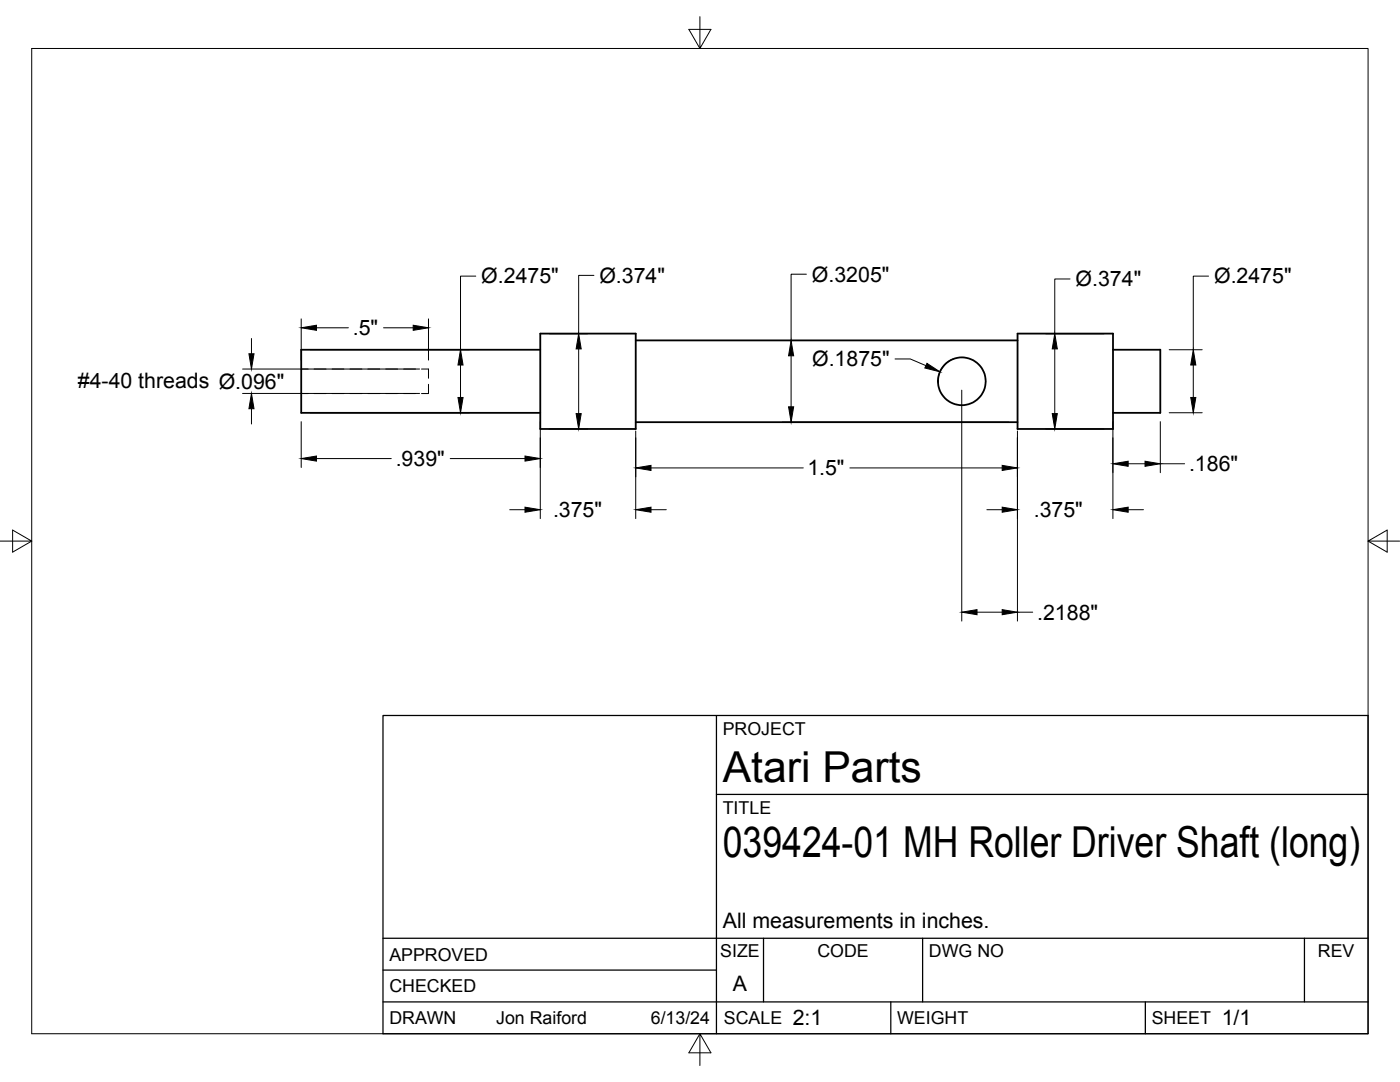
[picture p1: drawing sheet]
<svg xmlns="http://www.w3.org/2000/svg" width="279mm" height="216mm" viewBox="0 0 279 216" stroke-linecap="round" stroke-linejoin="round" font-family="sans-serif">
<!-- layer: Visible -->
<g fill="none" stroke="#000" stroke-width=".36">
<path d="M107.8 69.8h-47.7v12.6h47.7M107.8 66.6h19.1v19h-19.1zM126.9 67.9h76.2M203.1 66.6h19v19h-19zM222.1 69.8h9.5v12.6h-9.5M126.9 84.2h76.2"/>
<circle cx="192" cy="76.1" r="4.8"/>
</g>
<!-- layer: Hidden -->
<g fill="none" stroke="#000" stroke-width=".2">
<path d="M60.1 73.6h1.4M60.1 78.5h1.4M62.7 73.6h2.4M62.7 78.5h2.4M66.3 73.6h2.3M66.3 78.5h2.3M69.8 73.6h2.4M69.8 78.5h2.4M73.4 73.6h2.4M73.4 78.5h2.4M77 73.6h2.4M77 78.5h2.4"/>
<path d="M80.6 73.6h2.3M80.6 78.5h2.3M84.1 73.6h1.4v1.9M85.5 76.7v1.8h-1.4"/>
</g>
<!-- layer: Border -->
<path d="M6.3 9.7h266.7v196.6h-266.7zM139.7 3.3v6.4l2.2-3.8h-4.4l2.2 3.8M0 108h6.3l-3.8-2.2v4.4l3.8-2.2M273 108l3.8 2.2v-4.4l-3.8 2.2h6.4M139.7 206.3l-2.2 3.8h4.4l-2.2-3.8v6.3" fill="none" stroke="#000" stroke-width=".2"/>
<!-- layer: Titleblock -->
<path d="M76.4 142.8h196.6v63.5h-196.6zM143 158.5h130M143 142.8v63.5M76.4 199.9h196.6M76.4 193.6h66.6M76.4 187.2h196.6M152.4 187.2v12.7M177.8 199.9v6.4M184.1 187.2v12.7M228.6 199.9v6.4M260.3 187.2v12.7" fill="none" stroke="#000" stroke-width=".25"/>
<!-- layer: FD_Dimensions -->
<g fill="none" stroke="#000" stroke-width=".2">
<path d="M95 55.1h-3.1v14.7M118.5 54.9h-3v11.7M160.9 54.7h-3v13.2M213.6 55.7h-3.1v10.9M241.2 55.1h-3.1v14.7M48.4 78.5h35.3M48.4 73.6h35.3M50.2 67.5v3.1M60.1 63.6v8.3M61.9 69.8h31.8M63.2 65.4h6.3M76.5 65.4h6"/>
<path d="M85.5 63.6v8.3M91.9 72.8v6.5M109.6 66.6h7.7M115.5 69.6v12.9M156.1 67.9h45.2M157.9 71v10.2M178.6 71.6h3.1l3.1 1.4M190.2 71.6a4.8 4.8 0 0 0-3 4.3M191.9 77.9v46M208.7 66.6h11.6M210.5 69.6v12.9M233.3 69.8h6.6"/>
<path d="M238.1 72.8v6.5M50.2 81.6v3M60.1 84.1v9.2M61.9 82.4h31.8M63.2 91.5h14.9M89.9 91.5h14.9M107.8 84.1v19.4M109.6 85.6h7.7M126.9 86v17.5M129.9 93.4h30.4M156.1 84.2h45.2M169.6 93.4h30.4"/>
<path d="M203.1 86v37.9M208.7 85.6h11.6M222.1 84.1v19.4M225.1 92.5h3.4M231.6 84.1v10.2M231.6 92.5h4.8M233.3 82.4h6.6M101.7 101.7h3.1M129.9 101.7h3.1M197 101.7h3M225.1 101.7h3.1M195 122.2h5"/>
<path d="M203.1 122.2h3"/>
</g>
<g fill="#000" stroke="#000" stroke-width=".2">
<path d="M49.7 70.6h1l-.5 3zM60.1 65.4l3.1-.5v1zM82.5 64.9l3 .5-3 .5zM91.4 79.3h1l-.5 3.1zM91.9 69.8l.5 3h-1zM115.5 66.6l.5 3h-1zM157.9 67.9l.5 3.1h-1zM185 72.5l2.6 1.7-3-.8zM210.5 66.6l.5 3h-1zM237.6 79.3h1.1l-.6 3.1zM238.1 69.8l.6 3h-1.1zM50.2 78.5l.5 3.1h-1z"/>
<path d="M60.1 91.5l3.1-.5v1zM104.8 91l3 .5-3 .5zM115 82.5h1l-.5 3.1zM126.9 93.4l3-.5v1zM157.4 81.2h1l-.5 3zM200 92.9l3.1 .5-3.1 .5zM210 82.5h1l-.5 3.1zM222.1 92.5l3-.5v1zM228.5 92l3.1 .5-3.1 .5zM104.8 101.2l3 .5-3 .5zM126.9 101.7l3-.5v1zM200 101.2l3.1 .5-3.1 .5z"/>
<path d="M222.1 101.7l3-.5v1zM191.9 122.2l3.1-.6v1.1zM200 121.6l3.1 .6-3.1 .5z"/>
</g>
<g font-size="8.5">
<text x="144.3" y="156">Atari Parts</text>
<text x="144.3" y="171">039424-01 MH Roller Driver Shaft (long)</text>
</g>
<g font-size="4.3">
<text x="96.1" y="56.6">Ø.2475&quot;</text>
<text x="119.6" y="56.4">Ø.374&quot;</text>
<text x="162" y="56.2">Ø.3205&quot;</text>
<text x="214.7" y="57.1">Ø.374&quot;</text>
<text x="242.3" y="56.6">Ø.2475&quot;</text>
<text x="70.4" y="66.9">.5&quot;</text>
<text x="15.5" y="77.3">#4-40 threads Ø.096&quot;</text>
<text x="162.1" y="73.1">Ø.1875&quot;</text>
<text x="79" y="93">.939&quot;</text>
<text x="161.1" y="94.9">1.5&quot;</text>
<text x="237.3" y="94">.186&quot;</text>
<text x="110.4" y="103.2">.375&quot;</text>
<text x="206.3" y="103.2">.375&quot;</text>
<text x="207" y="123.7">.2188&quot;</text>
<text x="144.3" y="185.2">All measurements in inches.</text>
<text x="146.3" y="197.7">A</text>
<text x="158.2" y="204.6">2:1</text>
<text x="243.8" y="204.6">1/1</text>
</g>
<g font-size="3.5">
<text x="144.3" y="146.6">PROJECT</text>
<text x="144.3" y="162.3">TITLE</text>
<text x="77.7" y="191.7">APPROVED</text>
<text x="143.7" y="191">SIZE</text>
<text x="163.1" y="191">CODE</text>
<text x="185.4" y="191">DWG NO</text>
<text x="263" y="191">REV</text>
<text x="77.7" y="198">CHECKED</text>
<text x="77.7" y="204.4">DRAWN</text>
<text x="99" y="204.4">Jon Raiford</text>
<text x="129.9" y="204.4">6/13/24</text>
<text x="144.5" y="204.4">SCALE</text>
<text x="179" y="204.4">WEIGHT</text>
<text x="229.8" y="204.4">SHEET</text>
</g>
</svg>
